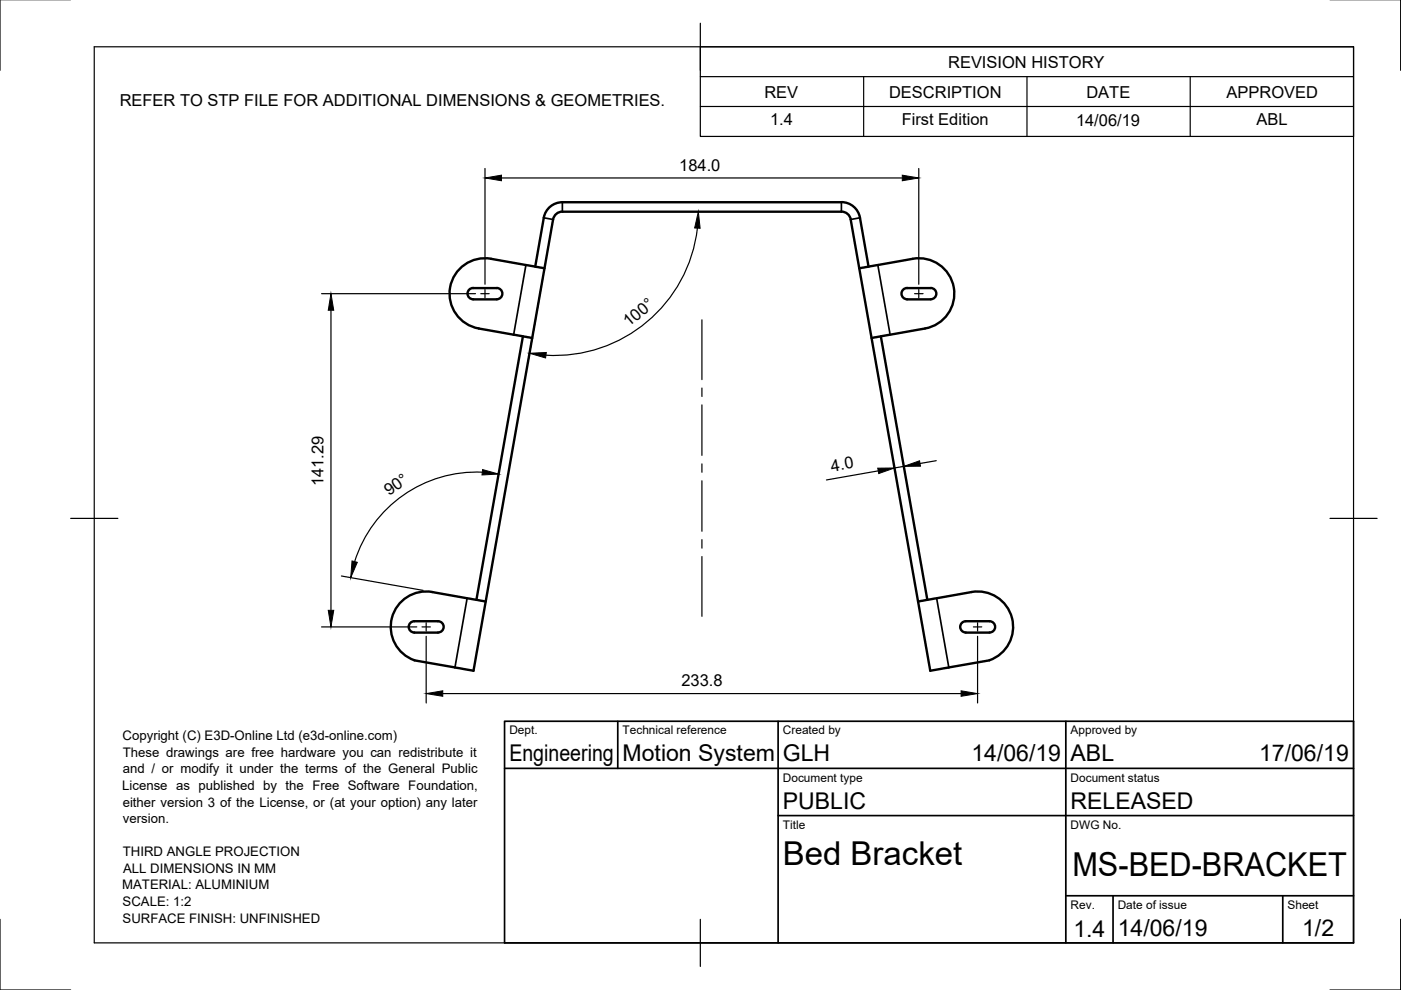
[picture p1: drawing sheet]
<svg xmlns="http://www.w3.org/2000/svg" width="297mm" height="210mm" viewBox="0 0 297 210" stroke-linecap="round" stroke-linejoin="round" font-family="sans-serif">
<!-- layer: Visible Narrow -->
<path d="M111.5 56.2l-2.6 14.8M115.3 46.2l2 .3M119.2 42.9v2M178.4 42.9v2M182.3 46.2l-1.9 .3M186.1 56.2l2.6 14.8M99 126.8l-2.5 14.7M198.6 126.8l2.6 14.7" fill="none" stroke="#000" stroke-width=".36"/>
<!-- layer: Visible -->
<g fill="none" stroke="#000" stroke-width=".51">
<path d="M115.4 56.9l-11.3-2a7.5 7.5 0 0 0-8.7 6.1 7.5 7.5 0 0 0 6.1 8.6l11.3 2.1M119.2 42.9h59.2a4 4 0 0 1 3.9 3.3l1.8 10.3M119.2 44.9h59.2M119.2 42.9a4 4 0 0 0-3.9 3.3l-1.8 10.3M119.2 44.9a2 2 0 0 0-1.9 1.6l-16.9 95.7-12.5-2.2a7.5 7.5 0 0 1-4.8-9 7.5 7.5 0 0 1 8.6-5.5l11.3 2M178.4 44.9a2 2 0 0 1 2 1.6l16.8 95.7 12.6-2.2M182.2 56.9l11.3-2a7.5 7.5 0 0 1 8.7 6.1 7.5 7.5 0 0 1-6.1 8.7l-11.3 2M100.3 61.1h5a1.2 1.2 0 0 1 1.2 1.2 1.2 1.2 0 0 1-1.2 1.2h-5M100.3 61.1a1.2 1.2 0 0 0-1.2 1.2 1.2 1.2 0 0 0 1.2 1.2M110.9 71.3l-9.9 55.9M186.8 71.3l9.8 55.9M192.3 61.1h5a1.2 1.2 0 0 1 1.2 1.2 1.2 1.2 0 0 1-1.2 1.2h-5"/>
<path d="M192.3 61.1a1.2 1.2 0 0 0-1.2 1.2 1.2 1.2 0 0 0 1.2 1.2M87.1 131.9l.7-.2h5.1a1.2 1.2 0 0 1 1.2 1.2 1.2 1.2 0 0 1-1.2 1.2h-5a1.2 1.2 0 0 1-1.2-.8 1.2 1.2 0 0 1 .4-1.4zM194.6 127.5l11.4-2a7.5 7.5 0 0 1 8.6 5.5 7.5 7.5 0 0 1-4.8 9M204.1 131.9l.7-.2h5a1.21 1.21 0 0 1 1.2 1.2 1.21 1.21 0 0 1-1.2 1.2h-5a1.2 1.2 0 0 1-1.2-.8 1.2 1.2 0 0 1 .5-1.4z"/>
</g>
<!-- layer: Border -->
<path d="M0 -.1v15M297 -.1v15M20 9.9h267v190h-267zM148.5 4.9v10M15 109.9h10M282 109.9h10M0 194.9v15h15M148.5 194.9v10M297 194.9v15h-15" fill="none" stroke="#000" stroke-width=".25"/>
<!-- layer: TitleBlock -->
<path d="M107 152.9h180v47h-180zM131 152.9v10M165 152.9v47M226 152.9v47M107 162.9h180M165 172.9h122M226 189.9h61M236 189.9v10M272 189.9v10" fill="none" stroke="#000" stroke-width=".36"/>
<!-- layer: BOM -->
<path d="M148.5 9.9h138.5v19h-138.5zM148.5 16.2h138.5M183.1 16.2v12.7M217.7 16.2v12.7M252.3 16.2v12.7M148.5 22.6h138.5" fill="none" stroke="#000" stroke-width=".25"/>
<!-- layer: Center Lines -->
<g fill="none" stroke="#000" stroke-width=".25">
<path d="M101.9 62.3h1.8M102.8 61.4v1.8M148.8 67.8v12.7M193.9 62.3h1.8M194.8 61.4v1.8M148.8 82.3v1.8M148.8 85.8v10.8M148.8 98.4v1.7M148.8 101.9v10.7M148.8 114.4v1.8M148.8 118v12.7M89.5 132.9h1.7"/>
<path d="M90.4 132v1.8M206.4 132.9h1.8M207.3 132v1.8"/>
</g>
<!-- layer: Dimensions -->
<g fill="none" stroke="#000" stroke-width=".25">
<path d="M102.8 35.7v24.6M106.3 37.7h85M194.8 35.7v24.6M115.1 58.9l-3.2 18M147.9 48.4a30.5 30.5 0 0 1-32.1 26.9M68.2 62.3h32.6M70.2 65.8v63.6M186.2 99.8l-11 2M191.6 98.9l-1.9 .3M198.5 97.7l-3.4 .6M102.3 100.1a27.1 27.1 0 0 0-27.1 19M68.2 132.9h20.2"/>
<path d="M72.4 122.1l17.3 3.1M90.4 134.9v14.1M207.3 134.9v14.1M93.9 147.1h109.9"/>
</g>
<path d="M102.8 37.7l3.5-.6v1.2zM191.3 37.1l3.5 .6-3.5 .6zM148.1 44.9l.3 3.5-1.1-.1zM70.2 62.3l.6 3.5h-1.2zM112.3 74.9l3.5-.2-.1 1.2zM102.3 99.6l3.4 .9-3.5 .2zM186.1 99.3l3.6-.1-3.4 1.2zM191.6 98.9l3.4-1.2 .2 1.1zM74.6 118.9l1.2 .3-1.4 3.3zM69.6 129.4h1.2l-.6 3.5zM90.4 147.1l3.5-.6v1.1zM203.8 146.5l3.5 .6-3.5 .5z" fill="#000" stroke="#000" stroke-width=".21"/>
<g font-size="7">
<text x="166" y="183.4">Bed Bracket</text>
<text x="227.4" y="185.8">MS-BED-BRACKET</text>
</g>
<g font-size="4.9">
<text x="108" y="161.4">Engineering</text>
<text x="132" y="161.4">Motion System</text>
<text x="166" y="161.4">GLH</text>
<text x="206" y="161.4">14/06/19</text>
<text x="227" y="161.4">ABL</text>
<text x="267" y="161.4">17/06/19</text>
<text x="166" y="171.4">PUBLIC</text>
<text x="227" y="171.4">RELEASED</text>
<text x="227.6" y="198.6">1.4</text>
<text x="237" y="198.4">14/06/19</text>
<text x="276.1" y="198.6">1/2</text>
</g>
<g font-size="3.5">
<text x="201" y="14.3">REVISION HISTORY</text>
<text x="25.4" y="22.6">REFER TO STP FILE FOR ADDITIONAL DIMENSIONS &amp; GEOMETRIES.</text>
<text x="162.1" y="20.7">REV</text>
<text x="188.5" y="20.7">DESCRIPTION</text>
<text x="230.3" y="20.7">DATE</text>
<text x="260.1" y="20.7">APPROVED</text>
<text x="163.3" y="26.6">1.4</text>
<text x="191.2" y="26.6">First Edition</text>
<text x="228.1" y="26.6">14/06/19</text>
<text x="266.4" y="26.6">ABL</text>
<text x="144" y="36.2">184.0</text>
<text x="133.3" y="69.4" transform="rotate(-40 133.3 69.4)">100°</text>
<text x="176.4" y="100" transform="rotate(-10 176.4 100)">4.0</text>
<text x="68.6" y="103.1" transform="rotate(-90 68.6 103.1)">141.29</text>
<text x="82.5" y="105.2" transform="rotate(-35 82.5 105.2)">90°</text>
<text x="144.5" y="145.5">233.8</text>
</g>
<g font-size="2.8">
<text x="26" y="156.9">Copyright (C) E3D-Online Ltd (e3d-online.com)</text>
<text x="26.1" y="160.4">These drawings are free hardware you can redistribute it</text>
<text x="25.9" y="167.5">License as published by the Free Software Foundation,</text>
<text x="26" y="163.9">and / or modify it under the terms of the General Public</text>
<text x="26" y="171">either version 3 of the License, or (at your option) any later</text>
<text x="26.1" y="174.5">version.</text>
<text x="26.1" y="181.5">THIRD ANGLE PROJECTION</text>
<text x="26.1" y="185.1">ALL DIMENSIONS IN MM</text>
<text x="25.9" y="188.6">MATERIAL: ALUMINIUM</text>
<text x="26" y="192.1">SCALE: 1:2</text>
<text x="26" y="195.6">SURFACE FINISH: UNFINISHED</text>
</g>
<g font-size="2.5">
<text x="108" y="155.7">Dept.</text>
<text x="132" y="155.7">Technical reference</text>
<text x="166" y="155.7">Created by</text>
<text x="227" y="155.7">Approved by</text>
<text x="166" y="165.7">Document type</text>
<text x="227" y="165.7">Document status</text>
<text x="166" y="175.7">Title</text>
<text x="227" y="175.7">DWG No.</text>
<text x="227" y="192.7">Rev.</text>
<text x="237" y="192.7">Date of issue</text>
<text x="273" y="192.7">Sheet</text>
</g>
</svg>
